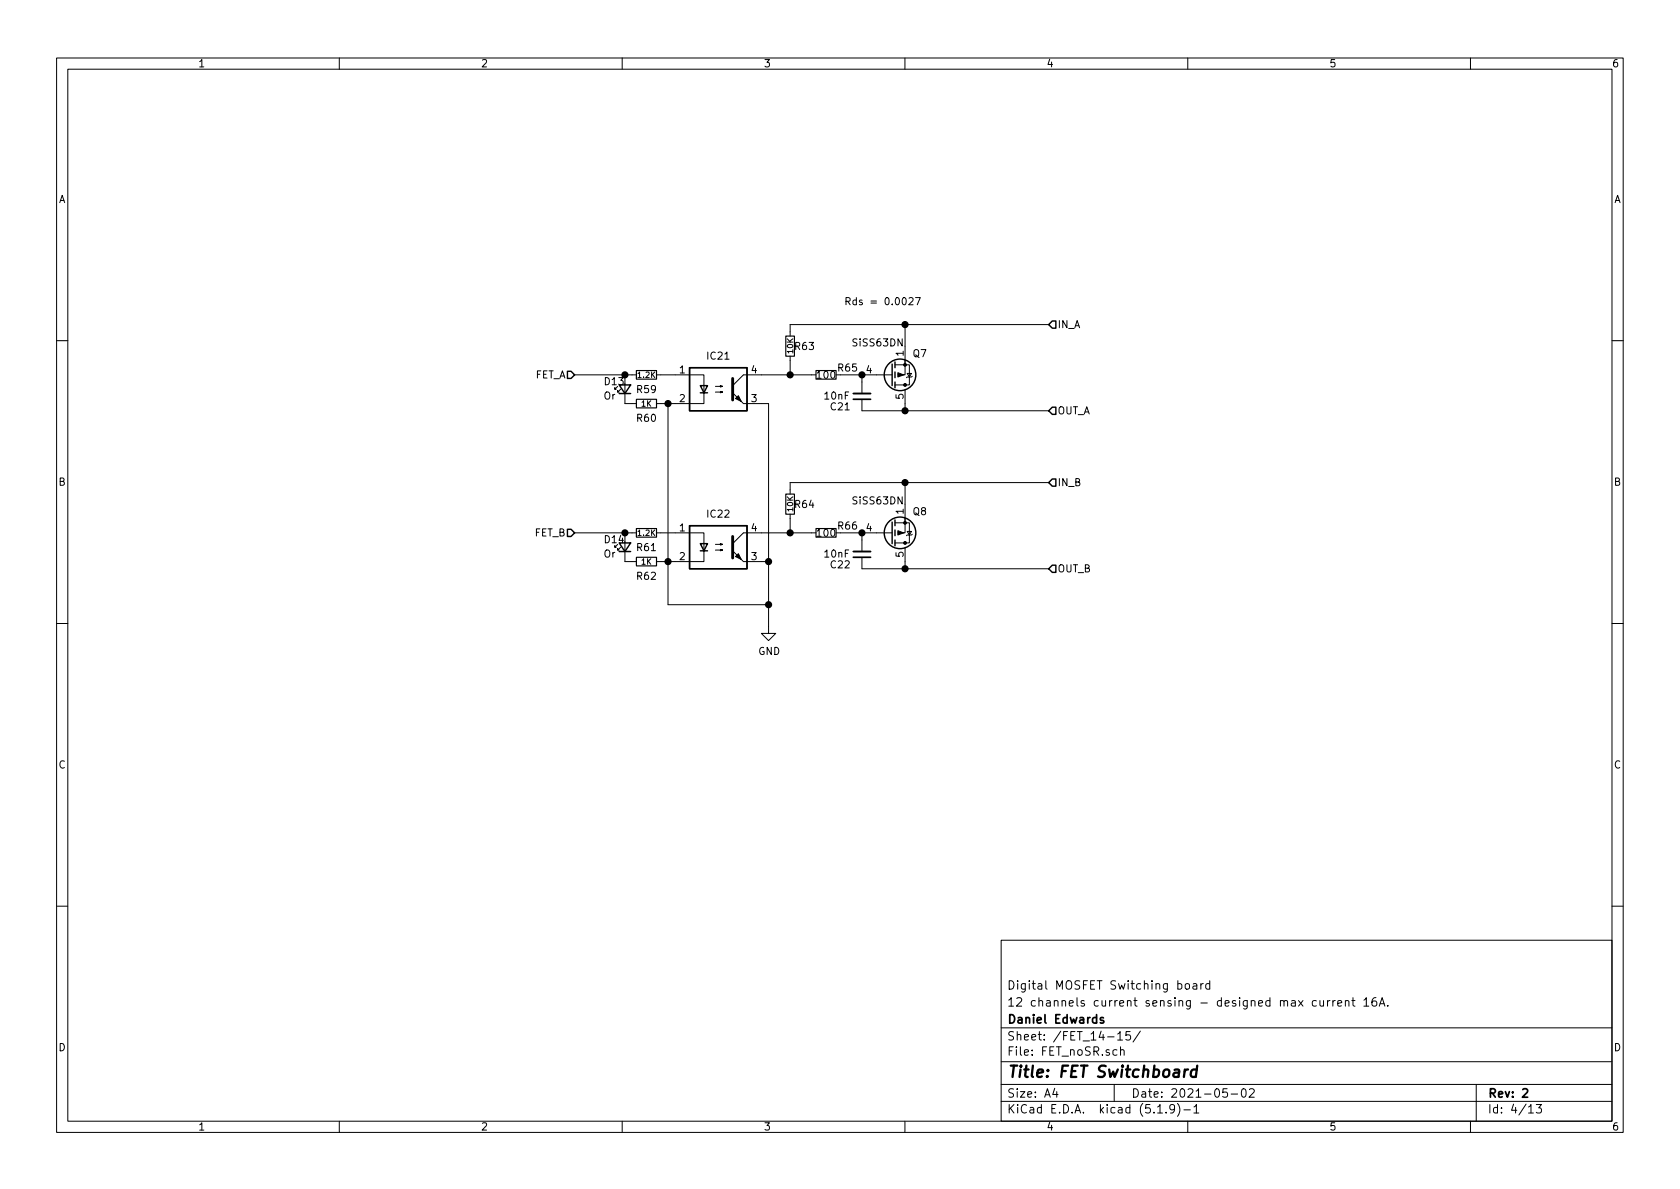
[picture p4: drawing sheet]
<svg xmlns="http://www.w3.org/2000/svg" width="297mm" height="210mm" viewBox="0 0 297 210" stroke-linecap="round" stroke-linejoin="round" font-family="sans-serif">
<g fill="none" stroke="#000" stroke-width=".18">
<path d="M10 10.3h277v189.9h-277zM12 12.2h273v186.1h-273zM60 10.3v1.9M110 10.3v1.9M160 10.3v1.9M210 10.3v1.9M260 10.3v1.9M160 57.4v7.1M160.7 52.8l.5-.2 .2 .4v.2l-.7 .7h.7M161.9 52.6h.8l-.5 1.3M185.4 57.4h-45.7v2M10 60.2h2"/>
<path d="M101.6 66.3h10.9M109.2 68.3l-.5 .5v-.2v.2h.3M109.7 68.8l-.5 .5v-.2v.2h.3M110.5 67.8v3.6h2M116.1 66.3h8.4v3.3M118.1 71.4v35.5h17.8M124.5 69.5v1.9h-8.4M126.5 69.3h1.3l-.4 .2v-.3l.4 .1M126.5 68.3h1.3l-.4 .1v-.2l.4 .1M131.4 71.4h4.5v40.6h1.3l-1.3 1.3-1.3-1.3h1.3M139.7 63v3.3M144.3 66.3h-12.9l-1.9 1.9"/>
<path d="M148.6 66.3h9.1M152.4 66.3v3.3M152.4 70.6v2h33M158.2 64.5h2.6v3.6h-2.6M160 63.7v2.6h-1.3M160 68.8v3.8M160.4 66h.8l-.4 .7zM161.3 66.5l-.1 .2h-.8l-.1 .1M285 60.2h2M101.6 94.2h10.9M109.2 96.3l-.5 .5v-.3v.3h.3M109.7 96.8l-.5 .5v-.3v.3h.3"/>
<path d="M110.5 95.8v3.5h2M116.1 94.2h8.4v3.3M124.5 97.4v1.9h-8.4M126.5 97.3h1.3l-.4 .1v-.3l.4 .2M126.5 96.3h1.3l-.4 .1v-.3l.4 .2M131.4 99.3h4.5M139.7 90.9v3.3M144.3 94.2h-12.9l-1.9 1.9M148.6 94.2h9.1M152.4 94.2v3.3M152.4 98.5v2.1h33M158.2 92.5h2.6v3.5h-2.6"/>
<path d="M160 91.7v2.5h-1.3M160 85.3v7.2M160 96.8v3.8M160.4 94h.8l-.4 .6zM161.3 94.5l-.1 .1h-.8l-.1 .1M185.4 85.3h-45.7v2.1M10 110.3h2M285 110.3h2M10 160.2h2M177 166.3h108v32h-108zM209.6 174.1l.2-.2 .5 .2v.7l-.3 .1-.4-.1zM211 174h.5l.1 .9"/>
<path d="M211.6 174.3l-.5 .1a.29 .29 0 0 0-.2 .2 .29 .29 0 0 0 .2 .3l.5-.1M212.3 173.9v1M212.8 173.9l-.5 .3M213.9 174l-.4-.1-.3 .3 .1 .6h.6M213.9 173.4v1.5M232.7 177l-.4-.1-.3 .3 .1 .6 .2 .1 .4-.1M233.4 176.9l.1 .9 .3 .1 .2-.1M234 176.9v1M234.7 176.9v1M235.2 176.9l-.5 .3M235.7 176.9v1M236.1 176.9l-.3 .1-.1 .2"/>
<path d="M236.5 177.4l.7-.1v-.3l-.5-.1-.2 .2 .1 .7h.6M237.9 177.1l.2-.2 .3 .1 .1 .9M237.9 176.9v1M239 176.9h.6M239.2 176.4v1.3l.4 .2M241.1 176.9l.5-.5v1.5M241.1 177.9h.9M243.3 176.4a.62 .62 0 0 0-.7 .7v.7l.3 .1 .5-.1v-.5l-.1-.2-.4-.1-.3 .3M243.9 177.9l.5-1.5 .5 1.5M244 177.5h.7M245.4 177.8v.1M285 160.2h2"/>
<path d="M60 198.3v1.9M110 198.3v1.9M160 198.3v1.9M177 194.8h108M177 191.8h108M177 187.8h108M177 181.8h108M186.5 192.5l-.4 1h1M186.8 193v1M197 191.8v3M197.5 185.7l-.4-.1-.3 .3v.6l.3 .1 .4-.1M197.6 182.8l.4-.4v1.5"/>
<path d="M197.6 183.9h.9M198.1 185.7l.2-.1 .4 .1 .1 .9M198.1 185.1v1.5M199.8 182.4h-.7v.7l.2-.1 .5 .1 .1 .2-.1 .5-.2 .1-.5-.1M201.6 182.3l-1.3 2M204.7 196.8h.8M206.2 196.7v.1M207.7 196l-.1 .1a.48 .48 0 0 1-.6 .1l-.2-.2 .2-.6a.48 .48 0 0 1 .6 .1 1.27 1.27 0 0 1-.2 1.2l-.4 .1M208.2 195.1a1.71 1.71 0 0 1 0 2.3M209.3 196.3h1.2M210 198.3v1.9M211.1 195.8l.4-.5v1.5"/>
<path d="M211.1 196.8h.9M217 192.5h-.7l-.1 .7 .2-.1 .5 .1 .1 .2v.5l-.2 .1-.6-.1M217.7 193.5h1.1M219.6 192.7l.4-.2a.94 .94 0 0 1 0 1.5 .82 .82 0 0 1-.4-1.3zM220.9 192.7l.2-.2h.4l.2 .2 .1 .3-1 1h1M260 198.3v1.9M261 191.8v6.5M270.3 195.8l.4-.5v1.5M270.3 196.8h.8M271.6 195.3h.9l-.4 .6 .4 .1v.7l-.2 .1-.7-.1"/>
</g>
<path d="M150.9 70.6h3M150.9 98.5h3M195.1 180l-.4-.1-.2 .2 .1 .3 .5 .1v.3h-.6M269.2 192.7l.3-.2h.3l.3 .5-.9 1h.9" fill="none" stroke="#000" stroke-width=".3"/>
<path d="M210.1 189.1a.54 .54 0 0 0-.7 .4M211.6 189.2a.68 .68 0 0 0-1 .3l-.1 .6 .2 .2 .1 .1 .6-.1M211.7 188.4l-.3 2" fill="none" stroke="#000" stroke-width=".41"/>
<path d="M150.9 69.6h3M150.9 97.5h3" fill="none" stroke="#000" stroke-width=".33"/>
<path d="M138.9 59.4h1.6v3.6h-1.6zM112.5 70.6h3.6v1.5h-3.6zM112.5 65.5h3.6v1.6h-3.6zM144.3 65.5h3.5v1.6h-3.5zM112.5 98.5h3.6v1.6h-3.6zM112.5 93.5h3.6v1.5h-3.6zM138.9 87.4h1.6v3.5h-1.6zM144.3 93.5h3.5v1.5h-3.5z" fill="none" stroke="#000" stroke-width=".2"/>
<g fill="none" stroke="#000" stroke-width=".25">
<path d="M186.1 56.8h.6v1.2h-.6l-.7-.6zM100.3 65.7h.7l.6 .6-.6 .6h-.7zM109.5 68.1h2l-1 1.5zM109.5 69.6h2M121.9 65h10.2v7.6h-10.2zM123.8 68.2h1.3l-.6 1.3zM123.8 69.5h1.3M157.7 64.4v3.8M158.2 64v1M158.2 65.8v1M158.2 67.6v1M186.1 72h.6v1.3h-.6l-.7-.7z"/>
<path d="M100.3 93.6h.7l.6 .6-.6 .7h-.7zM109.5 96h2l-1 1.5zM109.5 97.5h2M121.9 93h10.2v7.6h-10.2zM123.8 96.1h1.3l-.6 1.3zM123.8 97.4h1.3M157.7 92.3v3.8M158.2 91.9v1.1M158.2 93.7v1M158.2 95.5v1M186.1 84.7h.6v1.3h-.6l-.7-.7zM186.1 99.9h.6v1.3h-.6l-.7-.6z"/>
<circle cx="159.1" cy="66.3" r="2.79"/>
<circle cx="159.1" cy="94.2" r="2.79"/>
</g>
<g fill="#000" stroke="#000" stroke-width=".18">
<path d="M130 70.5l.6-.5 .5 1zM129.5 69.5l1.9 1.9zM158.7 65.9l1.1 .4-1.1 .4zM130 98.4l.6-.5 .5 1zM129.5 97.4l1.9 1.9zM158.7 93.8l1.1 .4-1.1 .4z"/>
<circle cx="160" cy="68.1" r=".25"/>
<circle cx="160" cy="64.5" r=".25"/>
<circle cx="160" cy="96" r=".25"/>
<circle cx="160" cy="92.5" r=".25"/>
</g>
<path d="M129.5 66.9v3.8M129.5 94.9v3.8" fill="none" stroke="#000" stroke-width=".51"/>
<g fill="#000" stroke="#000" stroke-width=".25">
<circle cx="160" cy="57.4" r=".51"/>
<circle cx="110.5" cy="66.3" r=".51"/>
<circle cx="118.1" cy="71.4" r=".51"/>
<circle cx="139.7" cy="66.3" r=".51"/>
<circle cx="152.4" cy="66.3" r=".51"/>
<circle cx="160" cy="72.6" r=".51"/>
<circle cx="110.5" cy="94.2" r=".51"/>
<circle cx="118.1" cy="99.3" r=".51"/>
<circle cx="135.9" cy="99.3" r=".51"/>
<circle cx="139.7" cy="94.2" r=".51"/>
<circle cx="152.4" cy="94.2" r=".51"/>
<circle cx="160" cy="85.3" r=".51"/>
<circle cx="135.9" cy="106.9" r=".51"/>
<circle cx="160" cy="100.6" r=".51"/>
</g>
<text font-size="2.8" x="178" y="190.5">Title: FET Switchboard</text>
<g font-size="2.1">
<text x="178" y="178">12 channels current sensing - designed max current 16A.</text>
<text x="178" y="175">Digital MOSFET Switching board</text>
<text x="178" y="184">Sheet: /FET_14-15/</text>
<text x="178" y="181">Daniel Edwards</text>
<text x="178" y="186.7">File: FET_noSR.sch</text>
<text x="178" y="196.9">KiCad E.D.A. kicad (5.1.9)-1</text>
<text x="178" y="194.1">Size: A4</text>
<text x="200" y="194.1">Date: 2021-05-02</text>
<text x="263" y="194.1">Rev: 2</text>
<text x="263" y="196.9">Id: 4/13</text>
</g>
<g font-size="1.8">
<text x="35" y="11.9">1</text>
<text x="85" y="11.9">2</text>
<text x="135" y="11.9">3</text>
<text x="185" y="11.9">4</text>
<text x="235" y="11.9">5</text>
<text x="285" y="11.9">6</text>
<text x="10.4" y="35.9">A</text>
<text x="285.4" y="35.9">A</text>
<text x="149.2" y="54">Rds = 0.0027</text>
<text x="186.9" y="58">IN_A</text>
<text x="125.1" y="63.6">IC21</text>
<text x="140.6" y="61.9">R63</text>
<text x="148.2" y="65.7">R65</text>
<text x="150.9" y="61.3">SiSS63DN</text>
<text x="159.8" y="63" transform="rotate(-90 159.8 63)">1</text>
<text x="161.5" y="63.2">Q7</text>
<text x="94.5" y="66.9">FET_A</text>
<text x="106.8" y="70.7">Or</text>
<text x="107" y="68.1">D13</text>
<text x="112.7" y="69.5">R59</text>
<text x="120.2" y="66">1</text>
<text x="120.2" y="71.1">2</text>
<text x="132.9" y="71.1">3</text>
<text x="132.9" y="66">4</text>
<text x="144.6" y="67">100</text>
<text x="145.9" y="70.7">10nF</text>
<text x="153.2" y="66">4</text>
<text x="159.8" y="70.6" transform="rotate(-90 159.8 70.6)">5</text>
<text x="112.7" y="74.6">R60</text>
<text x="146.9" y="72.6">C21</text>
<text x="186.9" y="73.3">OUT_A</text>
<text x="10.4" y="85.9">B</text>
<text x="140.6" y="89.8">R64</text>
<text x="150.9" y="89.2">SiSS63DN</text>
<text x="186.9" y="86">IN_B</text>
<text x="285.4" y="85.9">B</text>
<text x="94.5" y="94.9">FET_B</text>
<text x="120.2" y="94">1</text>
<text x="125.1" y="91.5">IC22</text>
<text x="132.9" y="94">4</text>
<text x="144.6" y="94.9">100</text>
<text x="148.2" y="93.6">R66</text>
<text x="153.2" y="94">4</text>
<text x="159.8" y="90.9" transform="rotate(-90 159.8 90.9)">1</text>
<text x="161.5" y="91.1">Q8</text>
<text x="106.8" y="98.6">Or</text>
<text x="107" y="96.1">D14</text>
<text x="112.7" y="97.5">R61</text>
<text x="120.2" y="99.1">2</text>
<text x="132.9" y="99.1">3</text>
<text x="145.9" y="98.6">10nF</text>
<text x="146.9" y="100.5">C22</text>
<text x="159.8" y="98.5" transform="rotate(-90 159.8 98.5)">5</text>
<text x="186.9" y="101.2">OUT_B</text>
<text x="112.7" y="102.5">R62</text>
<text x="134.1" y="115.8">GND</text>
<text x="10.4" y="135.9">C</text>
<text x="285.4" y="135.9">C</text>
<text x="10.4" y="185.9">D</text>
<text x="285.4" y="185.9">D</text>
<text x="35" y="199.9">1</text>
<text x="85" y="199.9">2</text>
<text x="135" y="199.9">3</text>
<text x="185" y="199.9">4</text>
<text x="235" y="199.9">5</text>
<text x="285" y="199.9">6</text>
</g>
<g font-size="1.4">
<text x="140.2" y="62.5" transform="rotate(-90 140.2 62.5)">10K</text>
<text x="112.9" y="66.8">1.2K</text>
<text x="113.4" y="71.9">1K</text>
<text x="112.9" y="94.8">1.2K</text>
<text x="140.2" y="90.4" transform="rotate(-90 140.2 90.4)">10K</text>
<text x="113.4" y="99.8">1K</text>
</g>
</svg>
